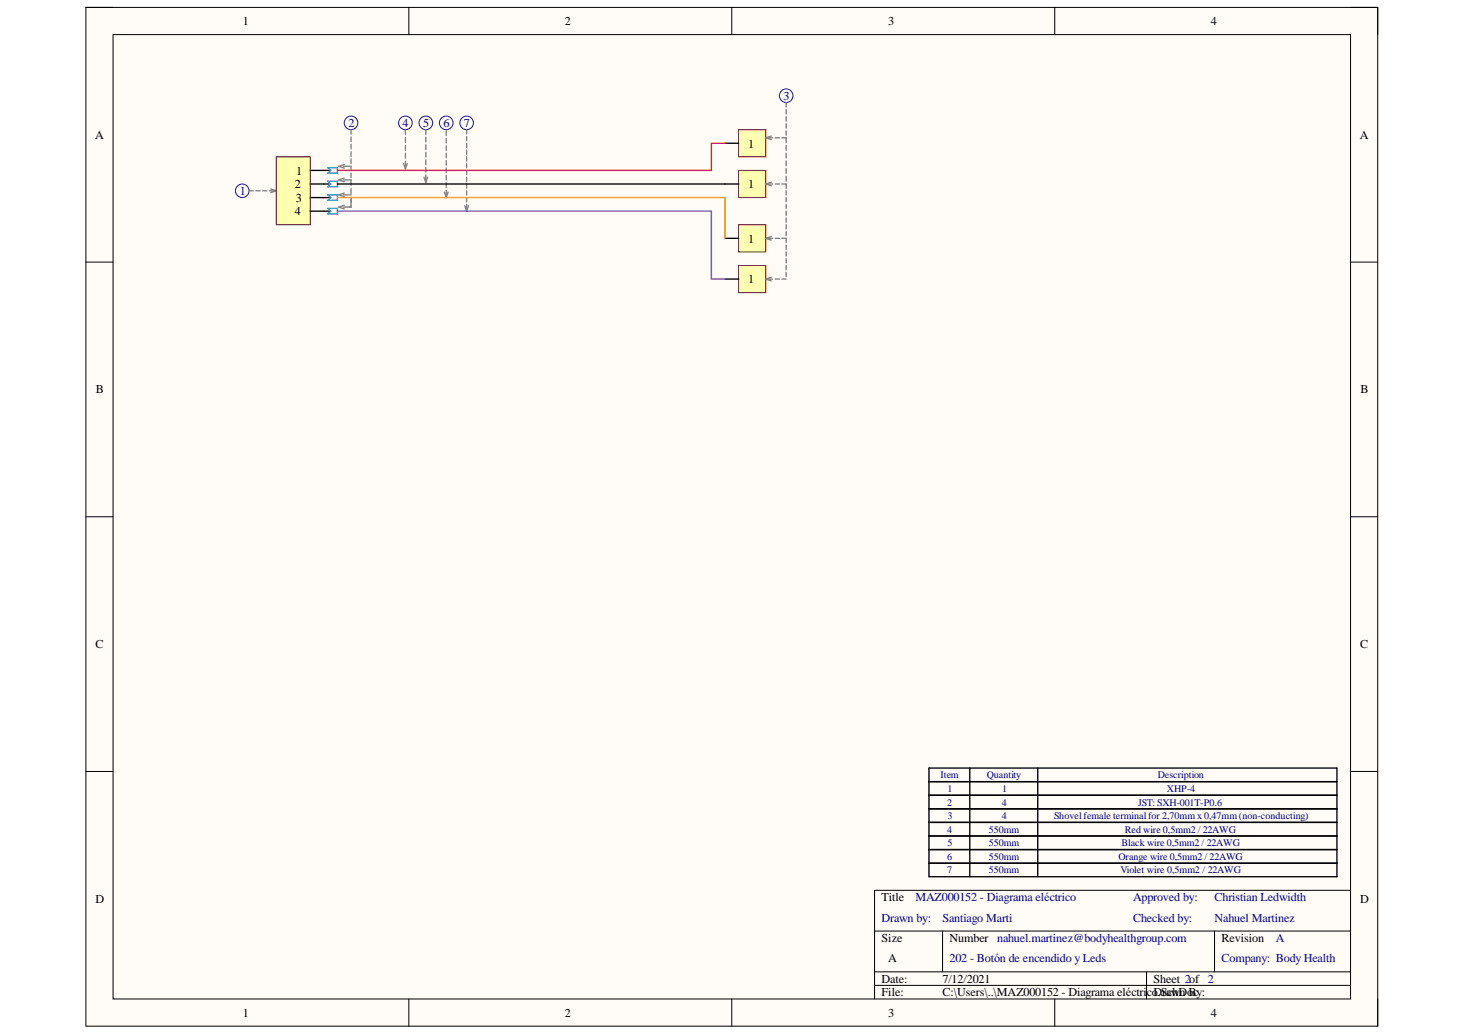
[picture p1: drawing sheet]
<svg xmlns="http://www.w3.org/2000/svg" width="297mm" height="210mm" viewBox="0 0 297 210" stroke-linecap="round" stroke-linejoin="round" font-family="sans-serif">
<path d="M17.4 1.5h261.9v206.6h-261.9z" fill-rule="evenodd" fill="#fffcf8"/>
<path d="M17.4 1.5h261.9v206.6h-261.9z" fill="none" stroke="#000" stroke-width=".2"/>
<path d="M22.9 7h250.9v195.6h-250.9z" fill-rule="evenodd" fill="#fffcf8"/>
<g fill="none" stroke="#000" stroke-width=".2">
<path d="M17.4 1.5h5.5M22.9 7h250.9v195.6h-250.9zM82.9 1.5v5.5M148.4 1.5v5.5M213.9 1.5v5.5M273.8 1.5h5.5v5.5M17.4 53.2h5.5M273.8 53.2h5.5M17.4 104.8h5.5M273.8 104.8h5.5M17.4 156.5h5.5M273.8 156.5h5.5"/>
<path d="M177.3 188.8h96.5M177.3 197.1h96.5M177.3 199.8h96.5M191.1 188.8v8.3M232.5 197.1v5.5M246.3 188.8v8.3M273.8 180.6h-96.5v22M82.9 202.6v5.5M148.4 202.6v5.5M213.9 202.6v5.5M279.3 202.6v5.5"/>
</g>
<g fill="none" stroke="#000" stroke-width=".27">
<path d="M65.7 34.6h1.3M65.7 37.3h1.3M65.7 40.1h1.3M65.7 42.8h1.3M188.4 155.8h82.7v22h-82.7zM188.4 158.5h82.7M196.6 155.8v22M210.4 155.8v22M188.4 161.3h82.7M188.4 164h82.7M188.4 166.8h82.7M188.4 169.5h82.7"/>
<path d="M188.4 172.3h82.7M188.4 175.1h82.7"/>
</g>
<g fill="none" stroke="#00f" stroke-width=".2">
<circle cx="159.4" cy="19.4" r="1.38"/>
<circle cx="49.1" cy="38.7" r="1.38"/>
<circle cx="71.2" cy="24.9" r="1.38"/>
<circle cx="82.2" cy="24.9" r="1.38"/>
<circle cx="86.3" cy="24.9" r="1.38"/>
<circle cx="90.5" cy="24.9" r="1.38"/>
<circle cx="94.6" cy="24.9" r="1.38"/>
</g>
<path d="M66.5 34h1.9v1.1h-1.9l.5-.5zM66.5 36.8h1.9v1.1h-1.9l.5-.6zM66.5 39.5h1.9v1.1h-1.9l.5-.5zM66.5 42.3h1.9v1.1h-1.9l.5-.6z" fill="none" stroke="#009cca" stroke-width=".27"/>
<path d="M149.8 26.3h5.5v5.5h-5.5z" fill-rule="evenodd" fill="#ffffb0"/>
<path d="M149.8 26.3h5.5v5.5h-5.5z" fill="none" stroke="#800000" stroke-width=".2"/>
<path d="M147 29.1h2.8" fill="none" stroke="#000" stroke-width=".27"/>
<path d="M149.8 34.6h5.5v5.5h-5.5z" fill-rule="evenodd" fill="#ffffb0"/>
<path d="M149.8 34.6h5.5v5.5h-5.5z" fill="none" stroke="#800000" stroke-width=".2"/>
<path d="M147 37.3h2.8" fill="none" stroke="#000" stroke-width=".27"/>
<path d="M149.8 53.8h5.5v5.6h-5.5z" fill-rule="evenodd" fill="#ffffb0"/>
<path d="M149.8 53.8h5.5v5.6h-5.5z" fill="none" stroke="#800000" stroke-width=".2"/>
<path d="M147 56.6h2.8" fill="none" stroke="#000" stroke-width=".27"/>
<path d="M149.8 45.6h5.5v5.5h-5.5z" fill-rule="evenodd" fill="#ffffb0"/>
<path d="M149.8 45.6h5.5v5.5h-5.5z" fill="none" stroke="#800000" stroke-width=".2"/>
<path d="M147 48.3h2.8" fill="none" stroke="#000" stroke-width=".27"/>
<g fill="none" stroke="#808080" stroke-width=".27">
<path d="M50.5 38.7h.9M51.9 38.7h.8M53.3 38.7h.8M54.6 38.7h.9M54.9 38.3l1.1 .4-1.1 .4M69.6 33.7h1.6v.9M69.6 36.5h1.6v1.1M69.6 39.5h1.6M69.8 33.4l-1.1 .3 1.1 .4M69.8 36.1l-1.1 .4 1.1 .4M69.8 39.1l-1.1 .4 1.1 .4M71.2 26.3v.9"/>
<path d="M71.2 27.8v.9M71.2 29.3v.9M71.2 30.8v.9M71.2 32.2v1M71.2 35.1v.9M71.2 38.2v1.1M71.2 40v2h-1.6M81.8 33.2l.4 1.1 .4-1.1M82.2 26.3v1M82.2 27.9v1M82.2 29.5v1M82.2 31.1v1"/>
<path d="M82.2 32.7v1M86 35.9l.3 1.1 .4-1.1M86.3 26.3v1M86.3 27.8v1M86.3 29.4v.9M86.3 30.9v1M86.3 32.4v1M86.3 34v.9M86.3 35.5v1M90.1 39l.4 1.1 .3-1.1M90.5 26.6v.9M90.5 28.1v.9"/>
<path d="M90.5 29.6v.9M90.5 31.1v.9M90.5 32.6v.9M90.5 34.1v.9M90.5 35.6v.9M90.5 37.1v.9M90.5 38.6v.9M94.6 26.3v.9M94.6 27.7v.8M94.6 29.1v.8M94.6 30.4v.9M94.6 31.8v.9"/>
<path d="M94.6 33.2v.8M94.6 34.6v.8M94.6 35.9v.9M94.6 37.3v.9M94.6 38.7v.9M155.8 28h.8M155.8 37.3h.8M156.4 27.6l-1.1 .4 1.1 .3M156.4 36.9l-1.1 .4 1.1 .4M157.2 28h.8M157.2 37.3h.8M158.5 28h.9v.9"/>
<path d="M158.5 37.3h.9v.9M159.4 20.8v.9M159.4 22.2v.9M159.4 23.7v.8M159.4 25.1v.9M159.4 26.5v.9M159.4 29.5v1M159.4 31.1v.9M159.4 32.6v1M159.4 34.2v1M159.4 35.8v.9M159.4 38.7v.9"/>
<path d="M69.8 41.6l-1.1 .4 1.1 .4M94.2 41.7l.4 1.1 .4-1.1M94.6 40.1v.8M94.6 41.4v.9M155.8 48.3h.8M155.8 56.6h.8M156.4 48l-1.1 .3 1.1 .4M156.4 56.2l-1.1 .4 1.1 .4M157.2 48.3h.8M157.2 56.6h.8M158.5 48.3h.9v.9M158.5 56.6h.9"/>
<path d="M159.4 40.1v.8M159.4 41.4v.9M159.4 42.8v.9M159.4 44.2v.9M159.4 45.6v.8M159.4 47v.8M159.4 49.7v.9M159.4 51.1v.8M159.4 52.5v.8M159.4 53.8v.9M159.4 55.2v.9"/>
</g>
<path d="M56 31.8h6.9v13.8h-6.9z" fill-rule="evenodd" fill="#ffffb0"/>
<path d="M56 31.8h6.9v13.8h-6.9z" fill="none" stroke="#800000" stroke-width=".2"/>
<path d="M62.9 34.6h2.8M62.9 37.3h2.8M68.4 37.3h78.6M62.9 40.1h2.8M62.9 42.8h2.8" fill="none" stroke="#000" stroke-width=".27"/>
<path d="M68.4 42.8h75.8v13.8h2.8" fill="none" stroke="#90f" stroke-width=".27"/>
<path d="M68.4 40.1h78.6v8.2" fill="none" stroke="#f90" stroke-width=".27"/>
<path d="M147 29.1h-2.8v5.5h-75.8" fill="none" stroke="#f00" stroke-width=".27"/>
<g font-size="2.5">
<text x="49.2" y="5.1">1</text>
<text x="114.5" y="5.1">2</text>
<text x="180.1" y="5.1">3</text>
<text x="245.5" y="5.1">4</text>
<text x="19.3" y="28.1">A</text>
<text x="151.7" y="29.9">1</text>
<text x="275.7" y="28.1">A</text>
<text x="60.1" y="35.4">1</text>
<text x="59.8" y="38.1">2</text>
<text x="60" y="40.9">3</text>
<text x="151.7" y="38.1">1</text>
<text x="59.8" y="43.7">4</text>
<text x="151.7" y="49.2">1</text>
<text x="151.7" y="57.5">1</text>
<text x="19.5" y="79.8">B</text>
<text x="275.9" y="79.8">B</text>
<text x="19.4" y="131.5">C</text>
<text x="275.8" y="131.5">C</text>
<text x="19.4" y="183.1">D</text>
<text x="178.7" y="182.8">Title</text>
<text x="275.8" y="183.1">D</text>
<text x="178.7" y="191">Size</text>
<text x="192.5" y="191">Number nahuel.martinez@bodyhealthgroup.com</text>
<text x="247.7" y="191">Revision</text>
<text x="180.1" y="195.2">A</text>
<text x="178.7" y="199.3">Date:</text>
<text x="178.7" y="202.1">File:</text>
<text x="191.1" y="199.3">7/12/2021</text>
<text x="191.1" y="202.1">C:\Users\..\MAZ000152 - Diagrama eléctricoDrawn By:</text>
<text x="233.9" y="199.3">Sheet 2of 2</text>
<text x="234.8" y="202.1">.SchDoc</text>
<text x="49.2" y="206.2">1</text>
<text x="114.5" y="206.2">2</text>
<text x="180.1" y="206.2">3</text>
<text x="245.5" y="206.2">4</text>
</g>
<g font-size="2.5" fill="#000080">
<text x="158.9" y="20.3">3</text>
<text x="70.6" y="25.8">2</text>
<text x="81.6" y="25.8">4</text>
<text x="85.8" y="25.8">5</text>
<text x="89.9" y="25.8">6</text>
<text x="94.1" y="25.8">7</text>
<text x="48.6" y="39.6">1</text>
<text x="185.6" y="182.8">MAZ000152 - Diagrama eléctrico</text>
<text x="229.8" y="182.8">Approved by:</text>
<text x="246.2" y="182.8">Christian Ledwidth</text>
<text x="178.7" y="187">Drawn by:</text>
<text x="191.1" y="187">Santiago Marti</text>
<text x="229.8" y="187">Checked by:</text>
<text x="246.2" y="187">Nahuel Martinez</text>
<text x="258.7" y="191">A</text>
<text x="192.5" y="195.2">202 - Botón de encendido y Leds</text>
<text x="247.7" y="195.2">Company: Body Health</text>
</g>
<g font-size="2" fill="#000080">
<text x="190.7" y="157.8">Item</text>
<text x="192.1" y="160.6">1</text>
<text x="200.1" y="157.8">Quantity</text>
<text x="203.2" y="160.6">1</text>
<text x="234.7" y="157.8">Description</text>
<text x="236.6" y="160.6">XHP-4</text>
<text x="192" y="163.4">2</text>
<text x="192.1" y="166.1">3</text>
<text x="203.1" y="163.4">4</text>
<text x="203.1" y="166.1">4</text>
<text x="213.8" y="166.1">Shovel female terminal for 2,70mm x 0,47mm (non-conducting)</text>
<text x="230.8" y="163.4">JST: SXH-001T-P0.6</text>
<text x="192" y="168.9">4</text>
<text x="192.1" y="171.6">5</text>
<text x="200.5" y="168.9">550mm</text>
<text x="200.5" y="171.6">550mm</text>
<text x="227.4" y="171.6">Black wire 0,5mm2 / 22AWG</text>
<text x="228.1" y="168.9">Red wire 0,5mm2 / 22AWG</text>
<text x="192" y="174.4">6</text>
<text x="192" y="177.1">7</text>
<text x="200.5" y="174.4">550mm</text>
<text x="200.5" y="177.1">550mm</text>
<text x="226.8" y="174.4">Orange wire 0,5mm2 / 22AWG</text>
<text x="227.2" y="177.1">Violet wire 0,5mm2 / 22AWG</text>
</g>
</svg>
